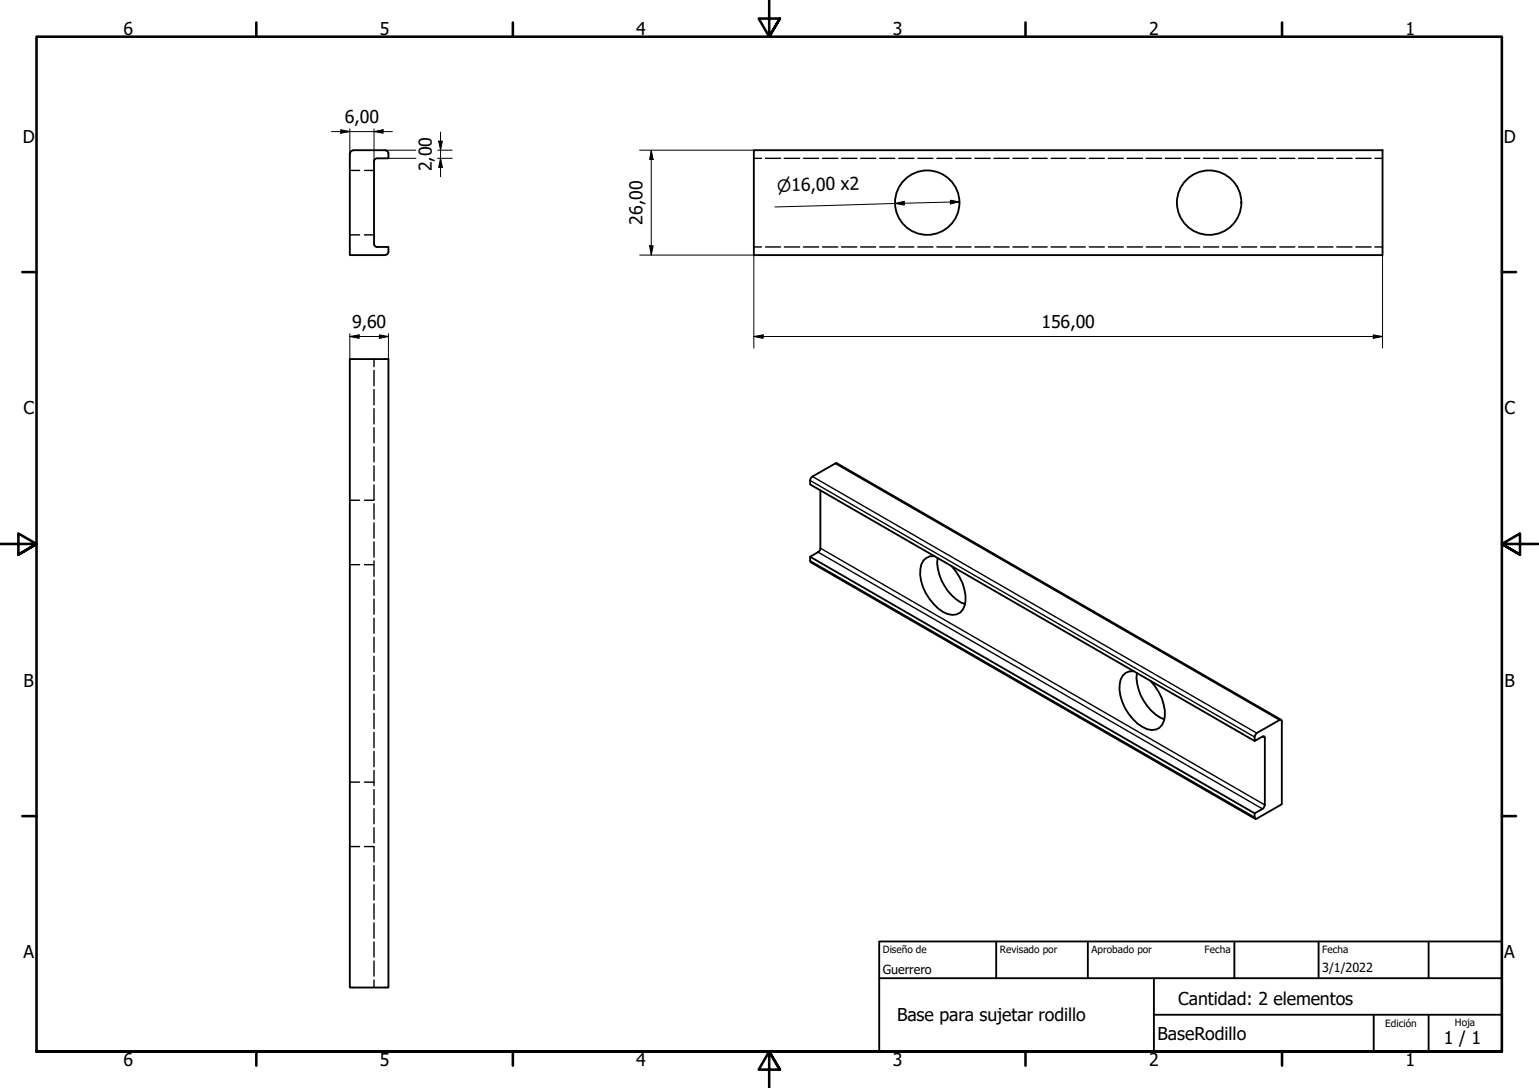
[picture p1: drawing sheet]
<svg xmlns="http://www.w3.org/2000/svg" width="420mm" height="297mm" viewBox="0 0 420 297" stroke-linecap="round" stroke-linejoin="round" font-family="sans-serif">
<!-- layer: Oculto (ISO) -->
<g fill="none" stroke="#000" stroke-width=".38">
<path d="M95.5 46.5h2.7M99.5 46.5h2.6M205.8 43.2h2.1M209 43.2h4.1M214.1 43.2h4.2M219.3 43.2h4.2M224.5 43.2h4.2M229.7 43.2h4.2M234.9 43.2h4.2M240.2 43.2h4.1M245.4 43.2h4.1M250.6 43.2h4.1"/>
<path d="M255.8 43.2h4.1M260.9 43.2h4.2M266.1 43.2h4.2M271.3 43.2h4.2M276.5 43.2h4.2M281.7 43.2h4.2M287 43.2h4.1M292.2 43.2h4.1M297.4 43.2h4.1M302.6 43.2h4.1M307.7 43.2h4.2M312.9 43.2h4.2"/>
<path d="M318.1 43.2h4.2M323.3 43.2h4.2M328.5 43.2h4.2M333.8 43.2h4.1M339 43.2h4.1M344.2 43.2h4.1M349.4 43.2h4.1M354.5 43.2h4.2M359.7 43.2h4.2M364.9 43.2h4.2M370.1 43.2h4.2M375.3 43.2h2.1"/>
<path d="M95.5 64.1h2.7M99.5 64.1h2.6M205.8 67.4h2.1M209 67.4h4.1M214.1 67.4h4.2M219.3 67.4h4.2M224.5 67.4h4.2M229.7 67.4h4.2M234.9 67.4h4.2M240.2 67.4h4.1M245.4 67.4h4.1M250.6 67.4h4.1"/>
<path d="M255.8 67.4h4.1M260.9 67.4h4.2M266.1 67.4h4.2M271.3 67.4h4.2M276.5 67.4h4.2M281.7 67.4h4.2M287 67.4h4.1M292.2 67.4h4.1M297.4 67.4h4.1M302.6 67.4h4.1M307.7 67.4h4.2M312.9 67.4h4.2"/>
<path d="M318.1 67.4h4.2M323.3 67.4h4.2M328.5 67.4h4.2M333.8 67.4h4.1M339 67.4h4.1M344.2 67.4h4.1M349.4 67.4h4.1M354.5 67.4h4.2M359.7 67.4h4.2M364.9 67.4h4.2M370.1 67.4h4.2M375.3 67.4h2.1"/>
<path d="M102.1 98v2.1M102.1 101.1v4.2M102.1 106.3v4.2M102.1 111.6v4.1M102.1 116.8v4.1M95.5 136.6h2.7M99.5 136.6h2.6M102.1 122v4.1M102.1 127.2v4.1M102.1 132.4v4.1M102.1 137.5v4.2M95.5 154.2h2.7"/>
<path d="M99.5 154.2h2.6M102.1 142.7v4.2M102.1 147.9v4.2M102.1 153.1v4.2M102.1 158.4v4.1M102.1 163.6v4.1M102.1 168.8v4.1M102.1 174v4.1M102.1 179.2v4.1M102.1 184.3v4.2M102.1 189.5v4.2M102.1 194.7v4.2"/>
<path d="M102.1 199.9v4.2M95.5 213.5h2.7M99.5 213.5h2.6M102.1 205.2v4.1M102.1 210.4v4.1M102.1 215.6v4.1M95.5 231.1h2.7M99.5 231.1h2.6M102.1 220.8v4.1M102.1 226v4.1M102.1 231.2v4.1M102.1 236.3v4.2"/>
<path d="M102.1 241.5v4.2M102.1 246.7v4.2M102.1 252v4.1M102.1 257.2v4.1M102.1 262.4v4.1M102.1 267.6v2"/>
</g>
<!-- layer: Visible (ISO) -->
<g fill="none" stroke="#000" stroke-width=".51">
<path d="M95.5 41.9v27.7h9.7M96.4 41h8.8M96.4 41.1a.86 .86 0 0 0-.8 .8M105.2 41.1a.86 .86 0 0 1 .8 .8v1.3h-3a.86 .86 0 0 0-.9 .9v22.4a.86 .86 0 0 0 .9 .9h3v1.4a.86 .86 0 0 1-.8 .8M205.8 41h171.6v28.6h-171.6zM95.5 98h10.5v171.6h-10.5zM224 133.9l-.1 16.2-.6 .6-2.1 1.3 121.3 70 2.2-1.2 .6-1v-18.4l-.3-.4-2.5 1.3a2.02 2.02 0 0 1 .6-2.2l6.2-3.5 .3-.1 .3 .1v23l-6.8 3.9-.5-.1-.1-1.4M221.2 152l.2 1.5 121.3 70.1M255.1 151.8a3.5 3.5 0 0 0-3.8 3.6 12.9 12.9 0 0 0 7.4 12.2 3.5 3.5 0 0 0 4.9-3.5 13 13 0 0 0-3.8-9.6M256 152.4a13 13 0 0 0 7.5 12.6M309.5 183.2a3.4 3.4 0 0 0-3.8 3.6 12.9 12.9 0 0 0 7.4 12.3 3.5 3.5 0 0 0 4.9-3.6 13 13 0 0 0-3.8-9.5M310.4 183.8a13 13 0 0 0 7.5 12.6"/>
<path d="M349.8 196.5l-121.3-70-.3-.1-6.4 3.7a1.88 1.88 0 0 0-.6 2.2l121.3 70"/>
<circle cx="253.1" cy="55.3" r="8.8"/>
<circle cx="330.1" cy="55.3" r="8.8"/>
</g>
<!-- layer: Visible fina (ISO) -->
<path d="M221.2 131.2l121.3 70M221.8 130.1l121.3 70M228 126.5l121.3 70.1M221.2 153.1l121.3 70M223.3 150.7l121.4 70.1M224 149.7l121.3 70.1M344.7 201.1l.6 .3" fill="none" stroke="#000" stroke-width=".38"/>
<!-- layer: Borde (ISO) -->
<g fill="none" stroke="#000" stroke-width=".7">
<path d="M70 6.1v3.9M140 6.1v3.9M210 0v10l-2.9-4.9h5.8l-2.9 4.9 2.9-4.9M280 6.1v3.9M350 6.1v3.9M6.1 74.3h3.9M410 74.3h3.9M0 148.5h10l-5-2.8v5.7l5-2.9-5 2.9M420 148.5h-10l5-2.8v5.7l-5-2.9 5 2.9M6.1 222.8h3.9M410 222.8h3.9M10 287.1v-277.1h400v277.1h-400h400"/>
<path d="M70 287.1v3.8M140 287.1v3.8M212.9 292l-2.9-4.9 2.9 4.9h-5.8l2.9-4.9v9.9M280 287.1v3.8M350 287.1v3.8"/>
</g>
<path d="M240 257h170v30.1h-170zM272 257v10.1M297 257v10.1M337 257v10.1M360 257v10.1M390 257v10.1M240 267.1h170M315 277h95M315 267.1v20M375 277v10.1M390 277v10.1" fill="none" stroke="#000" stroke-width=".51"/>
<!-- layer: Cota (ISO) -->
<g fill="none" stroke="#000" stroke-width=".27">
<path d="M90.5 35.9h16.6M93 35.4l2.5 .5-2.5 .5zM95.5 35.2v6.7M102.1 35.9l2.5-.5v1zM102.1 35.2v8.9M119.8 38.5h1l-.5 2.5zM120.3 36.1v12.1M105.2 41h8.3M106 43.2h7.5M119.5 43.2h3.9M119.5 41h3.9M120.3 43.2l.5 2.5h-1z"/>
<path d="M174.6 41h31.2M177.8 41l.5 2.5h-.9zM177.8 41v28.6M244.3 55.5l2.5-.5 .1 1zM259.5 54.7l2.4 .4-2.4 .6zM261.9 55.1l-50.3 1.4M174.6 69.6h31.2v25.4M177.4 67.1h.9l-.5 2.5zM377.4 69.6v25.4M95.5 91.9l2.5-.5v1zM95.5 91.9h10.5M95.5 91.1v6.9"/>
<path d="M103.6 91.4l2.4 .5-2.4 .5zM106 91.1v6.9M205.8 91.9l2.5-.5v1zM205.8 91.9h171.6M374.9 91.4l2.5 .5-2.5 .5z"/>
</g>
<g fill="#000">
<path d="M93 35.4l2.5 .5-2.5 .5z" fill-rule="evenodd"/>
<path d="M102.1 35.9l2.5-.5v1z" fill-rule="evenodd"/>
<path d="M119.8 38.5h1l-.5 2.5z" fill-rule="evenodd"/>
<path d="M120.3 43.2l.5 2.5h-1z" fill-rule="evenodd"/>
<path d="M177.8 41l.5 2.5h-.9z" fill-rule="evenodd"/>
<path d="M244.3 55.5l2.5-.5 .1 1z" fill-rule="evenodd"/>
<path d="M259.5 54.7l2.4 .4-2.4 .6z" fill-rule="evenodd"/>
<path d="M177.4 67.1h.9l-.5 2.5z" fill-rule="evenodd"/>
<path d="M95.5 91.9l2.5-.5v1z" fill-rule="evenodd"/>
<path d="M103.6 91.4l2.4 .5-2.4 .5z" fill-rule="evenodd"/>
<path d="M205.8 91.9l2.5-.5v1z" fill-rule="evenodd"/>
<path d="M374.9 91.4l2.5 .5-2.5 .5z" fill-rule="evenodd"/>
</g>
<g font-size="4.8">
<text x="33.7" y="9.6">6</text>
<text x="103.7" y="9.6">5</text>
<text x="173.7" y="9.6">4</text>
<text x="243.7" y="9.6">3</text>
<text x="313.7" y="9.6">2</text>
<text x="383.7" y="9.6">1</text>
<text x="94.2" y="33.5">6,00</text>
<text x="6.2" y="38.9">D</text>
<text x="410.5" y="38.9">D</text>
<text x="117.9" y="46.8" transform="rotate(-90 117.9 46.8)">2,00</text>
<text x="175.5" y="61.3" transform="rotate(-90 175.5 61.3)">26,00</text>
<text x="96.1" y="89.5">9,60</text>
<text x="284.4" y="89.5">156,00</text>
<text x="6.4" y="113.1">C</text>
<text x="410.7" y="113.1">C</text>
<text x="6.4" y="187.4">B</text>
<text x="410.7" y="187.4">B</text>
<text x="6.4" y="261.7">A</text>
<text x="410.7" y="261.7">A</text>
<text x="321.6" y="274.4">Cantidad: 2 elementos</text>
<text x="244.9" y="278.8">Base para sujetar rodillo</text>
<text x="316" y="283.8">BaseRodillo</text>
<text x="394.2" y="285">1 / 1</text>
<text x="33.7" y="290.9">6</text>
<text x="103.7" y="290.9">5</text>
<text x="173.7" y="290.9">4</text>
<text x="243.7" y="290.9">3</text>
<text x="313.7" y="290.9">2</text>
<text x="383.7" y="290.9">1</text>
</g>
<text font-size="4.6" x="212.2" y="52.4" transform="rotate(-2 212.2 52.4)">⌀16,00 x2</text>
<g font-size="3.4">
<text x="241" y="266">Guerrero</text>
<text x="361" y="265.5">3/1/2022</text>
</g>
<g font-size="2.7">
<text x="241" y="260.2">Diseño de</text>
<text x="273" y="260.1">Revisado por</text>
<text x="298" y="260.1">Aprobado por</text>
<text x="328.9" y="260.1">Fecha</text>
<text x="361" y="260.1">Fecha</text>
<text x="378.2" y="280.3">Edición</text>
<text x="397.2" y="280">Hoja</text>
</g>
</svg>
